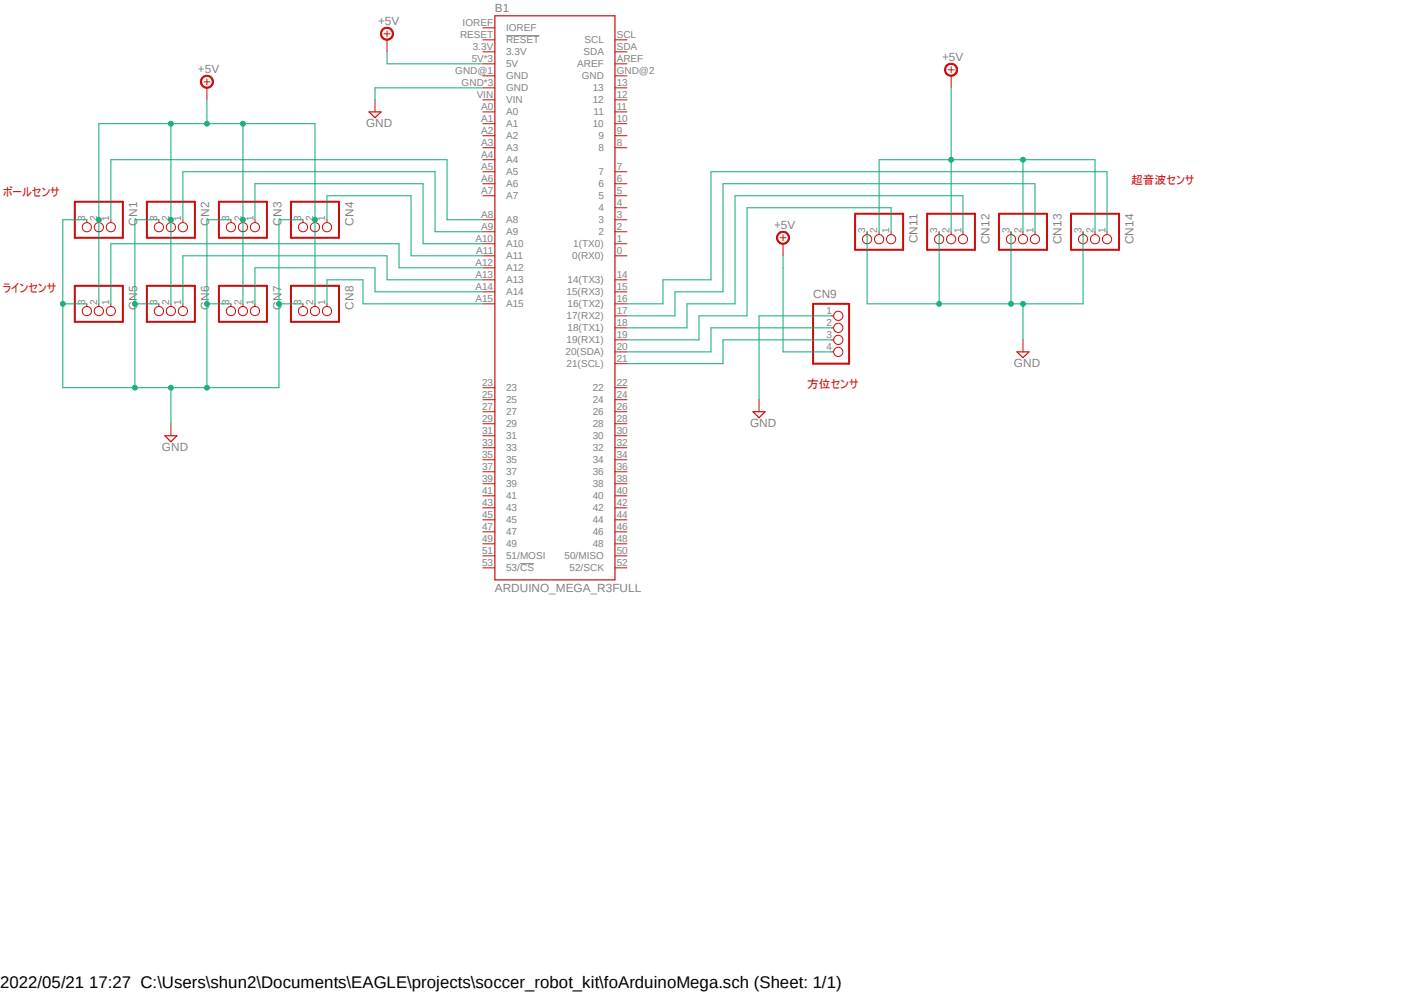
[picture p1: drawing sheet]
<?xml version="1.0" encoding="utf-8"?>
<!DOCTYPE eagle SYSTEM "eagle.dtd">
<!--
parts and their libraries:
SparkFun-Boards: Licensing: Creative Commons ShareAlike 4.0 International - https://creativecommons.org/licenses/by-sa/4.0
-->
<eagle version="9.6.1">
<drawing>
<settings>
<setting alwaysvectorfont="no"/>
<setting verticaltext="up"/>
</settings>
<grid distance="0.1" unitdist="inch" unit="inch" style="lines" multiple="1" display="no" altdistance="0.01" altunitdist="inch" altunit="inch"/>
<schematic xreflabel="%F%N/%S.%C%R" xrefpart="/%S.%C%R">
<libraries>
<library name="SparkFun-Boards">
<symbols>
<symbol name="ARDUINO-MEGA">
<wire x1="-12.7" y1="-63.5" x2="12.7" y2="-63.5" width="0.254" layer="94"/>
<wire x1="12.7" y1="-63.5" x2="12.7" y2="55.88" width="0.254" layer="94"/>
<wire x1="12.7" y1="55.88" x2="-12.7" y2="55.88" width="0.254" layer="94"/>
<wire x1="-12.7" y1="55.88" x2="-12.7" y2="-63.5" width="0.254" layer="94"/>
<text x="-12.7" y="56.642" size="1.778" layer="95">&gt;NAME</text>
<text x="-12.7" y="-66.04" size="1.778" layer="96">&gt;VALUE</text>
<pin name="5V" x="-15.24" y="45.72" length="short"/>
<pin name="!RESET" x="-15.24" y="50.8" length="short"/>
<pin name="A0" x="-15.24" y="35.56" length="short"/>
<pin name="A1" x="-15.24" y="33.02" length="short"/>
<pin name="A2" x="-15.24" y="30.48" length="short"/>
<pin name="A3" x="-15.24" y="27.94" length="short"/>
<pin name="A4" x="-15.24" y="25.4" length="short"/>
<pin name="A5" x="-15.24" y="22.86" length="short"/>
<pin name="A6" x="-15.24" y="20.32" length="short"/>
<pin name="A7" x="-15.24" y="17.78" length="short"/>
<pin name="A8" x="-15.24" y="12.7" length="short"/>
<pin name="A9" x="-15.24" y="10.16" length="short"/>
<pin name="A10" x="-15.24" y="7.62" length="short"/>
<pin name="A11" x="-15.24" y="5.08" length="short"/>
<pin name="A12" x="-15.24" y="2.54" length="short"/>
<pin name="A13" x="-15.24" y="0" length="short"/>
<pin name="A14" x="-15.24" y="-2.54" length="short"/>
<pin name="A15" x="-15.24" y="-5.08" length="short"/>
<pin name="1(TX0)" x="15.24" y="7.62" length="short" rot="R180"/>
<pin name="2" x="15.24" y="10.16" length="short" rot="R180"/>
<pin name="3" x="15.24" y="12.7" length="short" rot="R180"/>
<pin name="4" x="15.24" y="15.24" length="short" rot="R180"/>
<pin name="5" x="15.24" y="17.78" length="short" rot="R180"/>
<pin name="6" x="15.24" y="20.32" length="short" rot="R180"/>
<pin name="7" x="15.24" y="22.86" length="short" rot="R180"/>
<pin name="8" x="15.24" y="27.94" length="short" rot="R180"/>
<pin name="9" x="15.24" y="30.48" length="short" rot="R180"/>
<pin name="10" x="15.24" y="33.02" length="short" rot="R180"/>
<pin name="16(TX2)" x="15.24" y="-5.08" length="short" rot="R180"/>
<pin name="17(RX2)" x="15.24" y="-7.62" length="short" rot="R180"/>
<pin name="18(TX1)" x="15.24" y="-10.16" length="short" rot="R180"/>
<pin name="22" x="15.24" y="-22.86" length="short" rot="R180"/>
<pin name="23" x="-15.24" y="-22.86" length="short"/>
<pin name="24" x="15.24" y="-25.4" length="short" rot="R180"/>
<pin name="25" x="-15.24" y="-25.4" length="short"/>
<pin name="26" x="15.24" y="-27.94" length="short" rot="R180"/>
<pin name="27" x="-15.24" y="-27.94" length="short"/>
<pin name="28" x="15.24" y="-30.48" length="short" rot="R180"/>
<pin name="29" x="-15.24" y="-30.48" length="short"/>
<pin name="30" x="15.24" y="-33.02" length="short" rot="R180"/>
<pin name="31" x="-15.24" y="-33.02" length="short"/>
<pin name="32" x="15.24" y="-35.56" length="short" rot="R180"/>
<pin name="33" x="-15.24" y="-35.56" length="short"/>
<pin name="34" x="15.24" y="-38.1" length="short" rot="R180"/>
<pin name="35" x="-15.24" y="-38.1" length="short"/>
<pin name="36" x="15.24" y="-40.64" length="short" rot="R180"/>
<pin name="37" x="-15.24" y="-40.64" length="short"/>
<pin name="38" x="15.24" y="-43.18" length="short" rot="R180"/>
<pin name="40" x="15.24" y="-45.72" length="short" rot="R180"/>
<pin name="39" x="-15.24" y="-43.18" length="short"/>
<pin name="41" x="-15.24" y="-45.72" length="short"/>
<pin name="42" x="15.24" y="-48.26" length="short" rot="R180"/>
<pin name="43" x="-15.24" y="-48.26" length="short"/>
<pin name="44" x="15.24" y="-50.8" length="short" rot="R180"/>
<pin name="45" x="-15.24" y="-50.8" length="short"/>
<pin name="46" x="15.24" y="-53.34" length="short" rot="R180"/>
<pin name="47" x="-15.24" y="-53.34" length="short"/>
<pin name="48" x="15.24" y="-55.88" length="short" rot="R180"/>
<pin name="11" x="15.24" y="35.56" length="short" rot="R180"/>
<pin name="12" x="15.24" y="38.1" length="short" rot="R180"/>
<pin name="13" x="15.24" y="40.64" length="short" rot="R180"/>
<pin name="15(RX3)" x="15.24" y="-2.54" length="short" rot="R180"/>
<pin name="14(TX3)" x="15.24" y="0" length="short" rot="R180"/>
<pin name="GND" x="-15.24" y="40.64" length="short"/>
<pin name="53/!CS" x="-15.24" y="-60.96" length="short"/>
<pin name="52/SCK" x="15.24" y="-60.96" length="short" rot="R180"/>
<pin name="51/MOSI" x="-15.24" y="-58.42" length="short"/>
<pin name="50/MISO" x="15.24" y="-58.42" length="short" rot="R180"/>
<pin name="49" x="-15.24" y="-55.88" length="short"/>
<pin name="3.3V" x="-15.24" y="48.26" length="short"/>
<pin name="AREF" x="15.24" y="45.72" length="short" rot="R180"/>
<pin name="21(SCL)" x="15.24" y="-17.78" length="short" rot="R180"/>
<pin name="20(SDA)" x="15.24" y="-15.24" length="short" rot="R180"/>
<pin name="19(RX1)" x="15.24" y="-12.7" length="short" rot="R180"/>
<pin name="VIN" x="-15.24" y="38.1" length="short"/>
<pin name="0(RX0)" x="15.24" y="5.08" length="short" rot="R180"/>
<pin name="GND@3" x="15.24" y="43.18" length="short" rot="R180"/>
<pin name="GND@2" x="-15.24" y="43.18" length="short"/>
<pin name="SDA" x="15.24" y="48.26" length="short" rot="R180"/>
<pin name="SCL" x="15.24" y="50.8" length="short" rot="R180"/>
<pin name="IOREF" x="-15.24" y="53.34" length="short"/>
</symbol>
</symbols>
<devicesets>
<deviceset name="ARDUINO_MEGA_R3" prefix="B">
<gates>
<gate name="B1" symbol="ARDUINO-MEGA" x="0" y="0"/>
</gates>
<devices>
<device name="FULL" package="ARDUINO_MEGA_NO_SILK">
<connects>
<connect gate="B1" pin="!RESET" pad="RESET"/>
<connect gate="B1" pin="0(RX0)" pad="0"/>
<connect gate="B1" pin="1(TX0)" pad="1"/>
<connect gate="B1" pin="10" pad="10"/>
<connect gate="B1" pin="11" pad="11"/>
<connect gate="B1" pin="12" pad="12"/>
<connect gate="B1" pin="13" pad="13"/>
<connect gate="B1" pin="14(TX3)" pad="14"/>
<connect gate="B1" pin="15(RX3)" pad="15"/>
<connect gate="B1" pin="16(TX2)" pad="16"/>
<connect gate="B1" pin="17(RX2)" pad="17"/>
<connect gate="B1" pin="18(TX1)" pad="18"/>
<connect gate="B1" pin="19(RX1)" pad="19"/>
<connect gate="B1" pin="2" pad="2"/>
<connect gate="B1" pin="20(SDA)" pad="20"/>
<connect gate="B1" pin="21(SCL)" pad="21"/>
<connect gate="B1" pin="22" pad="22"/>
<connect gate="B1" pin="23" pad="23"/>
<connect gate="B1" pin="24" pad="24"/>
<connect gate="B1" pin="25" pad="25"/>
<connect gate="B1" pin="26" pad="26"/>
<connect gate="B1" pin="27" pad="27"/>
<connect gate="B1" pin="28" pad="28"/>
<connect gate="B1" pin="29" pad="29"/>
<connect gate="B1" pin="3" pad="3"/>
<connect gate="B1" pin="3.3V" pad="3.3V"/>
<connect gate="B1" pin="30" pad="30"/>
<connect gate="B1" pin="31" pad="31"/>
<connect gate="B1" pin="32" pad="32"/>
<connect gate="B1" pin="33" pad="33"/>
<connect gate="B1" pin="34" pad="34"/>
<connect gate="B1" pin="35" pad="35"/>
<connect gate="B1" pin="36" pad="36"/>
<connect gate="B1" pin="37" pad="37"/>
<connect gate="B1" pin="38" pad="38"/>
<connect gate="B1" pin="39" pad="39"/>
<connect gate="B1" pin="4" pad="4"/>
<connect gate="B1" pin="40" pad="40"/>
<connect gate="B1" pin="41" pad="41"/>
<connect gate="B1" pin="42" pad="42"/>
<connect gate="B1" pin="43" pad="43"/>
<connect gate="B1" pin="44" pad="44"/>
<connect gate="B1" pin="45" pad="45"/>
<connect gate="B1" pin="46" pad="46"/>
<connect gate="B1" pin="47" pad="47"/>
<connect gate="B1" pin="48" pad="48"/>
<connect gate="B1" pin="49" pad="49"/>
<connect gate="B1" pin="5" pad="5"/>
<connect gate="B1" pin="50/MISO" pad="50"/>
<connect gate="B1" pin="51/MOSI" pad="51"/>
<connect gate="B1" pin="52/SCK" pad="52"/>
<connect gate="B1" pin="53/!CS" pad="53"/>
<connect gate="B1" pin="5V" pad="5V 5V@1 5V@2"/>
<connect gate="B1" pin="6" pad="6"/>
<connect gate="B1" pin="7" pad="7"/>
<connect gate="B1" pin="8" pad="8"/>
<connect gate="B1" pin="9" pad="9"/>
<connect gate="B1" pin="A0" pad="A0"/>
<connect gate="B1" pin="A1" pad="A1"/>
<connect gate="B1" pin="A10" pad="A10"/>
<connect gate="B1" pin="A11" pad="A11"/>
<connect gate="B1" pin="A12" pad="A12"/>
<connect gate="B1" pin="A13" pad="A13"/>
<connect gate="B1" pin="A14" pad="A14"/>
<connect gate="B1" pin="A15" pad="A15"/>
<connect gate="B1" pin="A2" pad="A2"/>
<connect gate="B1" pin="A3" pad="A3"/>
<connect gate="B1" pin="A4" pad="A4"/>
<connect gate="B1" pin="A5" pad="A5"/>
<connect gate="B1" pin="A6" pad="A6"/>
<connect gate="B1" pin="A7" pad="A7"/>
<connect gate="B1" pin="A8" pad="A8"/>
<connect gate="B1" pin="A9" pad="A9"/>
<connect gate="B1" pin="AREF" pad="AREF"/>
<connect gate="B1" pin="GND" pad="GND GND@3 GND@4" route="any"/>
<connect gate="B1" pin="GND@2" pad="GND@1"/>
<connect gate="B1" pin="GND@3" pad="GND@2"/>
<connect gate="B1" pin="IOREF" pad="IOREF"/>
<connect gate="B1" pin="SCL" pad="SCL"/>
<connect gate="B1" pin="SDA" pad="SDA"/>
<connect gate="B1" pin="VIN" pad="VIN"/>
</connects>
<technologies>
<technology name=""/>
</technologies>
</device>
</devices>
</deviceset>
</devicesets>
</library>
<library name="jst-xh">
<symbols>
<symbol name="CON-1X3">
<wire x1="-3.81" y1="-5.08" x2="3.81" y2="-5.08" width="0.4064" layer="94"/>
<wire x1="3.81" y1="-5.08" x2="3.81" y2="5.08" width="0.4064" layer="94"/>
<wire x1="3.81" y1="5.08" x2="-3.81" y2="5.08" width="0.4064" layer="94"/>
<wire x1="-3.81" y1="5.08" x2="-3.81" y2="-5.08" width="0.4064" layer="94"/>
<text x="-3.81" y="6.35" size="1.778" layer="95">&gt;NAME</text>
<text x="-3.81" y="-7.62" size="1.778" layer="96">&gt;VALUE</text>
<pin name="1" x="0" y="2.54" visible="pad" length="short" direction="pas" function="dot"/>
<pin name="2" x="0" y="0" visible="pad" length="short" direction="pas" function="dot"/>
<pin name="3" x="0" y="-2.54" visible="pad" length="short" direction="pas" function="dot"/>
</symbol>
<symbol name="CON-1X4">
<wire x1="-3.81" y1="-7.62" x2="3.81" y2="-7.62" width="0.4064" layer="94"/>
<wire x1="3.81" y1="-7.62" x2="3.81" y2="5.08" width="0.4064" layer="94"/>
<wire x1="3.81" y1="5.08" x2="-3.81" y2="5.08" width="0.4064" layer="94"/>
<wire x1="-3.81" y1="5.08" x2="-3.81" y2="-7.62" width="0.4064" layer="94"/>
<text x="-3.81" y="6.35" size="1.778" layer="95">&gt;NAME</text>
<text x="-3.81" y="-10.16" size="1.778" layer="96">&gt;VALUE</text>
<pin name="1" x="0" y="2.54" visible="pad" length="short" direction="pas" function="dot"/>
<pin name="2" x="0" y="0" visible="pad" length="short" direction="pas" function="dot"/>
<pin name="3" x="0" y="-2.54" visible="pad" length="short" direction="pas" function="dot"/>
<pin name="4" x="0" y="-5.08" visible="pad" length="short" direction="pas" function="dot"/>
</symbol>
</symbols>
<devicesets>
<deviceset name="B3B-XH-A" prefix="CN" uservalue="yes">
<gates>
<gate name="G$1" symbol="CON-1X3" x="0" y="0"/>
</gates>
<devices>
<device name="" package="B3B-XH-A">
<connects>
<connect gate="G$1" pin="1" pad="1"/>
<connect gate="G$1" pin="2" pad="2"/>
<connect gate="G$1" pin="3" pad="3"/>
</connects>
<technologies>
<technology name=""/>
</technologies>
</device>
</devices>
</deviceset>
<deviceset name="B4B-XH-A" prefix="CN" uservalue="yes">
<gates>
<gate name="G$1" symbol="CON-1X4" x="0" y="0"/>
</gates>
<devices>
<device name="" package="B4B-XH-A">
<connects>
<connect gate="G$1" pin="1" pad="1"/>
<connect gate="G$1" pin="2" pad="2"/>
<connect gate="G$1" pin="3" pad="3"/>
<connect gate="G$1" pin="4" pad="4"/>
</connects>
<technologies>
<technology name=""/>
</technologies>
</device>
</devices>
</deviceset>
</devicesets>
</library>
<library name="supply2">
<symbols>
<symbol name="+05V">
<wire x1="-0.635" y1="1.27" x2="0.635" y2="1.27" width="0.1524" layer="94"/>
<wire x1="0" y1="0.635" x2="0" y2="1.905" width="0.1524" layer="94"/>
<circle x="0" y="1.27" radius="1.27" width="0.254" layer="94"/>
<text x="-1.905" y="3.175" size="1.778" layer="96">&gt;VALUE</text>
<pin name="+5V" x="0" y="-2.54" visible="off" length="short" direction="sup" rot="R90"/>
</symbol>
<symbol name="GND">
<wire x1="-1.27" y1="0" x2="1.27" y2="0" width="0.254" layer="94"/>
<wire x1="1.27" y1="0" x2="0" y2="-1.27" width="0.254" layer="94"/>
<wire x1="0" y1="-1.27" x2="-1.27" y2="0" width="0.254" layer="94"/>
<text x="-1.905" y="-3.175" size="1.778" layer="96">&gt;VALUE</text>
<pin name="GND" x="0" y="2.54" visible="off" length="short" direction="sup" rot="R270"/>
</symbol>
</symbols>
<devicesets>
<deviceset name="+5V" prefix="SUPPLY">
<gates>
<gate name="+5V" symbol="+05V" x="0" y="0"/>
</gates>
<devices>
<device name="">
<technologies>
<technology name=""/>
</technologies>
</device>
</devices>
</deviceset>
<deviceset name="GND" prefix="SUPPLY">
<gates>
<gate name="GND" symbol="GND" x="0" y="0"/>
</gates>
<devices>
<device name="">
<technologies>
<technology name=""/>
</technologies>
</device>
</devices>
</deviceset>
</devicesets>
</library>
</libraries>
<attributes>
</attributes>
<variantdefs>
</variantdefs>
<classes>
<class number="0" name="default" width="0" drill="0">
</class>
</classes>
<parts>
<part name="B1" library="SparkFun-Boards" deviceset="ARDUINO_MEGA_R3" device="FULL"/>
<part name="CN1" library="jst-xh" deviceset="B3B-XH-A" device=""/>
<part name="CN2" library="jst-xh" deviceset="B3B-XH-A" device=""/>
<part name="CN3" library="jst-xh" deviceset="B3B-XH-A" device=""/>
<part name="CN4" library="jst-xh" deviceset="B3B-XH-A" device=""/>
<part name="CN5" library="jst-xh" deviceset="B3B-XH-A" device=""/>
<part name="CN6" library="jst-xh" deviceset="B3B-XH-A" device=""/>
<part name="CN7" library="jst-xh" deviceset="B3B-XH-A" device=""/>
<part name="CN8" library="jst-xh" deviceset="B3B-XH-A" device=""/>
<part name="SUPPLY1" library="supply2" deviceset="+5V" device=""/>
<part name="SUPPLY2" library="supply2" deviceset="GND" device=""/>
<part name="CN9" library="jst-xh" deviceset="B4B-XH-A" device=""/>
<part name="SUPPLY3" library="supply2" deviceset="+5V" device=""/>
<part name="SUPPLY4" library="supply2" deviceset="GND" device=""/>
<part name="CN11" library="jst-xh" deviceset="B3B-XH-A" device=""/>
<part name="CN12" library="jst-xh" deviceset="B3B-XH-A" device=""/>
<part name="CN13" library="jst-xh" deviceset="B3B-XH-A" device=""/>
<part name="CN14" library="jst-xh" deviceset="B3B-XH-A" device=""/>
<part name="SUPPLY5" library="supply2" deviceset="+5V" device=""/>
<part name="SUPPLY6" library="supply2" deviceset="GND" device=""/>
<part name="SUPPLY7" library="supply2" deviceset="+5V" device=""/>
<part name="SUPPLY8" library="supply2" deviceset="GND" device=""/>
</parts>
<sheets>
<sheet>
<plain>
<text x="-45.72" y="58.42" size="1.778" layer="94">ボールセンサ</text>
<text x="-45.72" y="38.1" size="1.778" layer="94">ラインセンサ</text>
<text x="193.04" y="60.96" size="1.778" layer="94">超音波センサ</text>
<text x="124.46" y="17.78" size="1.778" layer="94">方位センサ</text>
</plain>
<instances>
<instance part="B1" gate="B1" x="71.12" y="40.64" smashed="yes">
<attribute name="NAME" x="58.42" y="97.282" size="1.778" layer="95"/>
<attribute name="VALUE" x="58.42" y="-25.4" size="1.778" layer="96"/>
</instance>
<instance part="CN1" gate="G$1" x="-25.4" y="53.34" smashed="yes" rot="R270">
<attribute name="NAME" x="-19.05" y="57.15" size="1.778" layer="95" rot="R270"/>
<attribute name="VALUE" x="-33.02" y="57.15" size="1.778" layer="96" rot="R270"/>
</instance>
<instance part="CN2" gate="G$1" x="-10.16" y="53.34" smashed="yes" rot="R270">
<attribute name="NAME" x="-3.81" y="57.15" size="1.778" layer="95" rot="R270"/>
<attribute name="VALUE" x="-17.78" y="57.15" size="1.778" layer="96" rot="R270"/>
</instance>
<instance part="CN3" gate="G$1" x="5.08" y="53.34" smashed="yes" rot="R270">
<attribute name="NAME" x="11.43" y="57.15" size="1.778" layer="95" rot="R270"/>
<attribute name="VALUE" x="-2.54" y="57.15" size="1.778" layer="96" rot="R270"/>
</instance>
<instance part="CN4" gate="G$1" x="20.32" y="53.34" smashed="yes" rot="R270">
<attribute name="NAME" x="26.67" y="57.15" size="1.778" layer="95" rot="R270"/>
<attribute name="VALUE" x="12.7" y="57.15" size="1.778" layer="96" rot="R270"/>
</instance>
<instance part="CN5" gate="G$1" x="-25.4" y="35.56" smashed="yes" rot="R270">
<attribute name="NAME" x="-19.05" y="39.37" size="1.778" layer="95" rot="R270"/>
<attribute name="VALUE" x="-33.02" y="39.37" size="1.778" layer="96" rot="R270"/>
</instance>
<instance part="CN6" gate="G$1" x="-10.16" y="35.56" smashed="yes" rot="R270">
<attribute name="NAME" x="-3.81" y="39.37" size="1.778" layer="95" rot="R270"/>
<attribute name="VALUE" x="-17.78" y="39.37" size="1.778" layer="96" rot="R270"/>
</instance>
<instance part="CN7" gate="G$1" x="5.08" y="35.56" smashed="yes" rot="R270">
<attribute name="NAME" x="11.43" y="39.37" size="1.778" layer="95" rot="R270"/>
<attribute name="VALUE" x="-2.54" y="39.37" size="1.778" layer="96" rot="R270"/>
</instance>
<instance part="CN8" gate="G$1" x="20.32" y="35.56" smashed="yes" rot="R270">
<attribute name="NAME" x="26.67" y="39.37" size="1.778" layer="95" rot="R270"/>
<attribute name="VALUE" x="12.7" y="39.37" size="1.778" layer="96" rot="R270"/>
</instance>
<instance part="SUPPLY1" gate="+5V" x="-2.54" y="81.28" smashed="yes">
<attribute name="VALUE" x="-4.445" y="84.455" size="1.778" layer="96"/>
</instance>
<instance part="SUPPLY2" gate="GND" x="-10.16" y="7.62" smashed="yes">
<attribute name="VALUE" x="-12.065" y="4.445" size="1.778" layer="96"/>
</instance>
<instance part="CN9" gate="G$1" x="129.54" y="30.48" smashed="yes">
<attribute name="NAME" x="125.73" y="36.83" size="1.778" layer="95"/>
<attribute name="VALUE" x="125.73" y="20.32" size="1.778" layer="96"/>
</instance>
<instance part="SUPPLY3" gate="+5V" x="119.38" y="48.26" smashed="yes">
<attribute name="VALUE" x="117.475" y="51.435" size="1.778" layer="96"/>
</instance>
<instance part="SUPPLY4" gate="GND" x="114.3" y="12.7" smashed="yes">
<attribute name="VALUE" x="112.395" y="9.525" size="1.778" layer="96"/>
</instance>
<instance part="CN11" gate="G$1" x="139.7" y="50.8" smashed="yes" rot="R270">
<attribute name="NAME" x="146.05" y="54.61" size="1.778" layer="95" rot="R270"/>
<attribute name="VALUE" x="132.08" y="54.61" size="1.778" layer="96" rot="R270"/>
</instance>
<instance part="CN12" gate="G$1" x="154.94" y="50.8" smashed="yes" rot="R270">
<attribute name="NAME" x="161.29" y="54.61" size="1.778" layer="95" rot="R270"/>
<attribute name="VALUE" x="147.32" y="54.61" size="1.778" layer="96" rot="R270"/>
</instance>
<instance part="CN13" gate="G$1" x="170.18" y="50.8" smashed="yes" rot="R270">
<attribute name="NAME" x="176.53" y="54.61" size="1.778" layer="95" rot="R270"/>
<attribute name="VALUE" x="162.56" y="54.61" size="1.778" layer="96" rot="R270"/>
</instance>
<instance part="CN14" gate="G$1" x="185.42" y="50.8" smashed="yes" rot="R270">
<attribute name="NAME" x="191.77" y="54.61" size="1.778" layer="95" rot="R270"/>
<attribute name="VALUE" x="177.8" y="54.61" size="1.778" layer="96" rot="R270"/>
</instance>
<instance part="SUPPLY5" gate="+5V" x="154.94" y="83.82" smashed="yes">
<attribute name="VALUE" x="153.035" y="86.995" size="1.778" layer="96"/>
</instance>
<instance part="SUPPLY6" gate="GND" x="170.18" y="25.4" smashed="yes">
<attribute name="VALUE" x="168.275" y="22.225" size="1.778" layer="96"/>
</instance>
<instance part="SUPPLY7" gate="+5V" x="35.56" y="91.44" smashed="yes">
<attribute name="VALUE" x="33.655" y="94.615" size="1.778" layer="96"/>
</instance>
<instance part="SUPPLY8" gate="GND" x="33.02" y="76.2" smashed="yes">
<attribute name="VALUE" x="31.115" y="73.025" size="1.778" layer="96"/>
</instance>
</instances>
<busses>
</busses>
<nets>
<net name="N$1" class="0">
<segment>
<pinref part="CN4" gate="G$1" pin="1"/>
<wire x1="22.86" y1="53.34" x2="22.86" y2="58.42" width="0.1524" layer="91"/>
<wire x1="22.86" y1="58.42" x2="40.64" y2="58.42" width="0.1524" layer="91"/>
<pinref part="B1" gate="B1" pin="A11"/>
<wire x1="55.88" y1="45.72" x2="40.64" y2="45.72" width="0.1524" layer="91"/>
<wire x1="40.64" y1="45.72" x2="40.64" y2="58.42" width="0.1524" layer="91"/>
</segment>
</net>
<net name="N$2" class="0">
<segment>
<pinref part="B1" gate="B1" pin="A10"/>
<wire x1="55.88" y1="48.26" x2="43.18" y2="48.26" width="0.1524" layer="91"/>
<wire x1="43.18" y1="48.26" x2="43.18" y2="60.96" width="0.1524" layer="91"/>
<pinref part="CN3" gate="G$1" pin="1"/>
<wire x1="43.18" y1="60.96" x2="7.62" y2="60.96" width="0.1524" layer="91"/>
<wire x1="7.62" y1="60.96" x2="7.62" y2="53.34" width="0.1524" layer="91"/>
</segment>
</net>
<net name="N$3" class="0">
<segment>
<pinref part="B1" gate="B1" pin="A9"/>
<wire x1="55.88" y1="50.8" x2="45.72" y2="50.8" width="0.1524" layer="91"/>
<wire x1="45.72" y1="50.8" x2="45.72" y2="63.5" width="0.1524" layer="91"/>
<pinref part="CN2" gate="G$1" pin="1"/>
<wire x1="45.72" y1="63.5" x2="-7.62" y2="63.5" width="0.1524" layer="91"/>
<wire x1="-7.62" y1="63.5" x2="-7.62" y2="53.34" width="0.1524" layer="91"/>
</segment>
</net>
<net name="N$4" class="0">
<segment>
<pinref part="B1" gate="B1" pin="A8"/>
<wire x1="55.88" y1="53.34" x2="48.26" y2="53.34" width="0.1524" layer="91"/>
<wire x1="48.26" y1="53.34" x2="48.26" y2="66.04" width="0.1524" layer="91"/>
<pinref part="CN1" gate="G$1" pin="1"/>
<wire x1="48.26" y1="66.04" x2="-22.86" y2="66.04" width="0.1524" layer="91"/>
<wire x1="-22.86" y1="66.04" x2="-22.86" y2="53.34" width="0.1524" layer="91"/>
</segment>
</net>
<net name="N$5" class="0">
<segment>
<pinref part="CN8" gate="G$1" pin="1"/>
<wire x1="22.86" y1="35.56" x2="22.86" y2="40.64" width="0.1524" layer="91"/>
<wire x1="22.86" y1="40.64" x2="30.48" y2="40.64" width="0.1524" layer="91"/>
<wire x1="30.48" y1="40.64" x2="30.48" y2="35.56" width="0.1524" layer="91"/>
<pinref part="B1" gate="B1" pin="A15"/>
<wire x1="30.48" y1="35.56" x2="55.88" y2="35.56" width="0.1524" layer="91"/>
</segment>
</net>
<net name="N$6" class="0">
<segment>
<pinref part="B1" gate="B1" pin="A14"/>
<wire x1="55.88" y1="38.1" x2="33.02" y2="38.1" width="0.1524" layer="91"/>
<wire x1="33.02" y1="38.1" x2="33.02" y2="43.18" width="0.1524" layer="91"/>
<pinref part="CN7" gate="G$1" pin="1"/>
<wire x1="33.02" y1="43.18" x2="7.62" y2="43.18" width="0.1524" layer="91"/>
<wire x1="7.62" y1="43.18" x2="7.62" y2="35.56" width="0.1524" layer="91"/>
</segment>
</net>
<net name="N$7" class="0">
<segment>
<pinref part="B1" gate="B1" pin="A13"/>
<wire x1="55.88" y1="40.64" x2="35.56" y2="40.64" width="0.1524" layer="91"/>
<wire x1="35.56" y1="40.64" x2="35.56" y2="45.72" width="0.1524" layer="91"/>
<pinref part="CN6" gate="G$1" pin="1"/>
<wire x1="35.56" y1="45.72" x2="-7.62" y2="45.72" width="0.1524" layer="91"/>
<wire x1="-7.62" y1="45.72" x2="-7.62" y2="35.56" width="0.1524" layer="91"/>
</segment>
</net>
<net name="N$8" class="0">
<segment>
<pinref part="B1" gate="B1" pin="A12"/>
<wire x1="55.88" y1="43.18" x2="38.1" y2="43.18" width="0.1524" layer="91"/>
<wire x1="38.1" y1="43.18" x2="38.1" y2="48.26" width="0.1524" layer="91"/>
<pinref part="CN5" gate="G$1" pin="1"/>
<wire x1="38.1" y1="48.26" x2="-22.86" y2="48.26" width="0.1524" layer="91"/>
<wire x1="-22.86" y1="48.26" x2="-22.86" y2="35.56" width="0.1524" layer="91"/>
</segment>
</net>
<net name="GND" class="0">
<segment>
<pinref part="CN5" gate="G$1" pin="3"/>
<wire x1="-27.94" y1="35.56" x2="-33.02" y2="35.56" width="0.1524" layer="91"/>
<wire x1="-33.02" y1="35.56" x2="-33.02" y2="17.78" width="0.1524" layer="91"/>
<pinref part="CN6" gate="G$1" pin="3"/>
<wire x1="-12.7" y1="35.56" x2="-17.78" y2="35.56" width="0.1524" layer="91"/>
<wire x1="-17.78" y1="35.56" x2="-17.78" y2="17.78" width="0.1524" layer="91"/>
<wire x1="-33.02" y1="17.78" x2="-17.78" y2="17.78" width="0.1524" layer="91"/>
<pinref part="CN8" gate="G$1" pin="3"/>
<wire x1="17.78" y1="35.56" x2="12.7" y2="35.56" width="0.1524" layer="91"/>
<wire x1="12.7" y1="35.56" x2="12.7" y2="17.78" width="0.1524" layer="91"/>
<pinref part="CN7" gate="G$1" pin="3"/>
<wire x1="2.54" y1="35.56" x2="-2.54" y2="35.56" width="0.1524" layer="91"/>
<wire x1="-2.54" y1="35.56" x2="-2.54" y2="17.78" width="0.1524" layer="91"/>
<wire x1="12.7" y1="17.78" x2="-2.54" y2="17.78" width="0.1524" layer="91"/>
<wire x1="-17.78" y1="17.78" x2="-10.16" y2="17.78" width="0.1524" layer="91"/>
<junction x="-17.78" y="17.78"/>
<junction x="-2.54" y="17.78"/>
<wire x1="-10.16" y1="17.78" x2="-2.54" y2="17.78" width="0.1524" layer="91"/>
<wire x1="-10.16" y1="17.78" x2="-10.16" y2="10.16" width="0.1524" layer="91"/>
<junction x="-10.16" y="17.78"/>
<pinref part="CN1" gate="G$1" pin="3"/>
<wire x1="-27.94" y1="53.34" x2="-33.02" y2="53.34" width="0.1524" layer="91"/>
<wire x1="-33.02" y1="53.34" x2="-33.02" y2="35.56" width="0.1524" layer="91"/>
<junction x="-33.02" y="35.56"/>
<pinref part="CN2" gate="G$1" pin="3"/>
<wire x1="-12.7" y1="53.34" x2="-17.78" y2="53.34" width="0.1524" layer="91"/>
<wire x1="-17.78" y1="53.34" x2="-17.78" y2="35.56" width="0.1524" layer="91"/>
<junction x="-17.78" y="35.56"/>
<pinref part="CN3" gate="G$1" pin="3"/>
<wire x1="2.54" y1="53.34" x2="-2.54" y2="53.34" width="0.1524" layer="91"/>
<wire x1="-2.54" y1="53.34" x2="-2.54" y2="35.56" width="0.1524" layer="91"/>
<junction x="-2.54" y="35.56"/>
<pinref part="CN4" gate="G$1" pin="3"/>
<wire x1="17.78" y1="53.34" x2="12.7" y2="53.34" width="0.1524" layer="91"/>
<wire x1="12.7" y1="53.34" x2="12.7" y2="35.56" width="0.1524" layer="91"/>
<junction x="12.7" y="35.56"/>
<pinref part="SUPPLY2" gate="GND" pin="GND"/>
</segment>
<segment>
<pinref part="CN9" gate="G$1" pin="1"/>
<wire x1="129.54" y1="33.02" x2="114.3" y2="33.02" width="0.1524" layer="91"/>
<wire x1="114.3" y1="33.02" x2="114.3" y2="15.24" width="0.1524" layer="91"/>
<pinref part="SUPPLY4" gate="GND" pin="GND"/>
</segment>
<segment>
<wire x1="137.16" y1="35.56" x2="152.4" y2="35.56" width="0.1524" layer="91"/>
<wire x1="152.4" y1="35.56" x2="167.64" y2="35.56" width="0.1524" layer="91"/>
<wire x1="167.64" y1="35.56" x2="170.18" y2="35.56" width="0.1524" layer="91"/>
<wire x1="170.18" y1="35.56" x2="182.88" y2="35.56" width="0.1524" layer="91"/>
<pinref part="SUPPLY6" gate="GND" pin="GND"/>
<wire x1="170.18" y1="27.94" x2="170.18" y2="35.56" width="0.1524" layer="91"/>
<junction x="170.18" y="35.56"/>
<pinref part="CN11" gate="G$1" pin="3"/>
<wire x1="137.16" y1="50.8" x2="137.16" y2="35.56" width="0.1524" layer="91"/>
<pinref part="CN12" gate="G$1" pin="3"/>
<wire x1="152.4" y1="50.8" x2="152.4" y2="35.56" width="0.1524" layer="91"/>
<junction x="152.4" y="35.56"/>
<pinref part="CN13" gate="G$1" pin="3"/>
<wire x1="167.64" y1="50.8" x2="167.64" y2="35.56" width="0.1524" layer="91"/>
<junction x="167.64" y="35.56"/>
<pinref part="CN14" gate="G$1" pin="3"/>
<wire x1="182.88" y1="50.8" x2="182.88" y2="35.56" width="0.1524" layer="91"/>
</segment>
<segment>
<pinref part="B1" gate="B1" pin="GND"/>
<pinref part="SUPPLY8" gate="GND" pin="GND"/>
<wire x1="55.88" y1="81.28" x2="33.02" y2="81.28" width="0.1524" layer="91"/>
<wire x1="33.02" y1="81.28" x2="33.02" y2="78.74" width="0.1524" layer="91"/>
</segment>
</net>
<net name="+5V" class="0">
<segment>
<pinref part="CN6" gate="G$1" pin="2"/>
<pinref part="CN2" gate="G$1" pin="2"/>
<wire x1="-10.16" y1="35.56" x2="-10.16" y2="53.34" width="0.1524" layer="91"/>
<wire x1="-10.16" y1="53.34" x2="-10.16" y2="73.66" width="0.1524" layer="91"/>
<junction x="-10.16" y="53.34"/>
<pinref part="CN8" gate="G$1" pin="2"/>
<pinref part="CN4" gate="G$1" pin="2"/>
<wire x1="20.32" y1="35.56" x2="20.32" y2="53.34" width="0.1524" layer="91"/>
<wire x1="20.32" y1="53.34" x2="20.32" y2="73.66" width="0.1524" layer="91"/>
<junction x="20.32" y="53.34"/>
<pinref part="CN5" gate="G$1" pin="2"/>
<pinref part="CN1" gate="G$1" pin="2"/>
<wire x1="-25.4" y1="35.56" x2="-25.4" y2="53.34" width="0.1524" layer="91"/>
<wire x1="-25.4" y1="53.34" x2="-25.4" y2="73.66" width="0.1524" layer="91"/>
<junction x="-25.4" y="53.34"/>
<wire x1="20.32" y1="73.66" x2="5.08" y2="73.66" width="0.1524" layer="91"/>
<junction x="-10.16" y="73.66"/>
<wire x1="5.08" y1="73.66" x2="-2.54" y2="73.66" width="0.1524" layer="91"/>
<wire x1="-2.54" y1="73.66" x2="-10.16" y2="73.66" width="0.1524" layer="91"/>
<wire x1="-10.16" y1="73.66" x2="-25.4" y2="73.66" width="0.1524" layer="91"/>
<pinref part="CN7" gate="G$1" pin="2"/>
<pinref part="CN3" gate="G$1" pin="2"/>
<wire x1="5.08" y1="35.56" x2="5.08" y2="53.34" width="0.1524" layer="91"/>
<wire x1="5.08" y1="53.34" x2="5.08" y2="73.66" width="0.1524" layer="91"/>
<junction x="5.08" y="53.34"/>
<junction x="5.08" y="73.66"/>
<wire x1="-2.54" y1="73.66" x2="-2.54" y2="78.74" width="0.1524" layer="91"/>
<junction x="-2.54" y="73.66"/>
<pinref part="SUPPLY1" gate="+5V" pin="+5V"/>
</segment>
<segment>
<pinref part="CN9" gate="G$1" pin="4"/>
<wire x1="129.54" y1="25.4" x2="119.38" y2="25.4" width="0.1524" layer="91"/>
<wire x1="119.38" y1="25.4" x2="119.38" y2="43.18" width="0.1524" layer="91"/>
<wire x1="119.38" y1="45.72" x2="119.38" y2="43.18" width="0.1524" layer="91"/>
<pinref part="SUPPLY3" gate="+5V" pin="+5V"/>
</segment>
<segment>
<pinref part="CN14" gate="G$1" pin="2"/>
<wire x1="185.42" y1="50.8" x2="185.42" y2="66.04" width="0.1524" layer="91"/>
<wire x1="185.42" y1="66.04" x2="170.18" y2="66.04" width="0.1524" layer="91"/>
<pinref part="CN13" gate="G$1" pin="2"/>
<wire x1="170.18" y1="66.04" x2="170.18" y2="50.8" width="0.1524" layer="91"/>
<pinref part="CN11" gate="G$1" pin="2"/>
<wire x1="139.7" y1="50.8" x2="139.7" y2="66.04" width="0.1524" layer="91"/>
<wire x1="139.7" y1="66.04" x2="154.94" y2="66.04" width="0.1524" layer="91"/>
<pinref part="CN12" gate="G$1" pin="2"/>
<wire x1="154.94" y1="66.04" x2="154.94" y2="50.8" width="0.1524" layer="91"/>
<wire x1="170.18" y1="66.04" x2="154.94" y2="66.04" width="0.1524" layer="91"/>
<junction x="170.18" y="66.04"/>
<junction x="154.94" y="66.04"/>
<pinref part="SUPPLY5" gate="+5V" pin="+5V"/>
<wire x1="154.94" y1="81.28" x2="154.94" y2="66.04" width="0.1524" layer="91"/>
</segment>
<segment>
<pinref part="SUPPLY7" gate="+5V" pin="+5V"/>
<pinref part="B1" gate="B1" pin="5V"/>
<wire x1="35.56" y1="88.9" x2="35.56" y2="86.36" width="0.1524" layer="91"/>
<wire x1="35.56" y1="86.36" x2="55.88" y2="86.36" width="0.1524" layer="91"/>
</segment>
</net>
<net name="N$9" class="0">
<segment>
<pinref part="B1" gate="B1" pin="21(SCL)"/>
<wire x1="86.36" y1="22.86" x2="106.68" y2="22.86" width="0.1524" layer="91"/>
<wire x1="106.68" y1="22.86" x2="106.68" y2="27.94" width="0.1524" layer="91"/>
<pinref part="CN9" gate="G$1" pin="3"/>
<wire x1="106.68" y1="27.94" x2="129.54" y2="27.94" width="0.1524" layer="91"/>
</segment>
</net>
<net name="N$10" class="0">
<segment>
<pinref part="B1" gate="B1" pin="20(SDA)"/>
<wire x1="86.36" y1="25.4" x2="104.14" y2="25.4" width="0.1524" layer="91"/>
<wire x1="104.14" y1="25.4" x2="104.14" y2="30.48" width="0.1524" layer="91"/>
<pinref part="CN9" gate="G$1" pin="2"/>
<wire x1="104.14" y1="30.48" x2="129.54" y2="30.48" width="0.1524" layer="91"/>
</segment>
</net>
<net name="N$13" class="0">
<segment>
<wire x1="142.24" y1="55.88" x2="111.76" y2="55.88" width="0.1524" layer="91"/>
<wire x1="111.76" y1="55.88" x2="111.76" y2="33.02" width="0.1524" layer="91"/>
<pinref part="B1" gate="B1" pin="19(RX1)"/>
<wire x1="86.36" y1="27.94" x2="101.6" y2="27.94" width="0.1524" layer="91"/>
<wire x1="101.6" y1="27.94" x2="101.6" y2="33.02" width="0.1524" layer="91"/>
<wire x1="101.6" y1="33.02" x2="111.76" y2="33.02" width="0.1524" layer="91"/>
<pinref part="CN11" gate="G$1" pin="1"/>
<wire x1="142.24" y1="55.88" x2="142.24" y2="50.8" width="0.1524" layer="91"/>
</segment>
</net>
<net name="N$14" class="0">
<segment>
<wire x1="109.22" y1="35.56" x2="109.22" y2="58.42" width="0.1524" layer="91"/>
<wire x1="109.22" y1="58.42" x2="157.48" y2="58.42" width="0.1524" layer="91"/>
<wire x1="109.22" y1="35.56" x2="99.06" y2="35.56" width="0.1524" layer="91"/>
<wire x1="99.06" y1="35.56" x2="99.06" y2="30.48" width="0.1524" layer="91"/>
<pinref part="B1" gate="B1" pin="18(TX1)"/>
<wire x1="99.06" y1="30.48" x2="86.36" y2="30.48" width="0.1524" layer="91"/>
<pinref part="CN12" gate="G$1" pin="1"/>
<wire x1="157.48" y1="58.42" x2="157.48" y2="50.8" width="0.1524" layer="91"/>
</segment>
</net>
<net name="N$11" class="0">
<segment>
<wire x1="172.72" y1="60.96" x2="106.68" y2="60.96" width="0.1524" layer="91"/>
<wire x1="106.68" y1="60.96" x2="106.68" y2="38.1" width="0.1524" layer="91"/>
<pinref part="B1" gate="B1" pin="17(RX2)"/>
<wire x1="86.36" y1="33.02" x2="96.52" y2="33.02" width="0.1524" layer="91"/>
<wire x1="96.52" y1="33.02" x2="96.52" y2="38.1" width="0.1524" layer="91"/>
<wire x1="96.52" y1="38.1" x2="106.68" y2="38.1" width="0.1524" layer="91"/>
<pinref part="CN13" gate="G$1" pin="1"/>
<wire x1="172.72" y1="60.96" x2="172.72" y2="50.8" width="0.1524" layer="91"/>
</segment>
</net>
<net name="N$12" class="0">
<segment>
<wire x1="104.14" y1="40.64" x2="104.14" y2="63.5" width="0.1524" layer="91"/>
<wire x1="104.14" y1="63.5" x2="187.96" y2="63.5" width="0.1524" layer="91"/>
<wire x1="104.14" y1="40.64" x2="93.98" y2="40.64" width="0.1524" layer="91"/>
<wire x1="93.98" y1="40.64" x2="93.98" y2="35.56" width="0.1524" layer="91"/>
<pinref part="B1" gate="B1" pin="16(TX2)"/>
<wire x1="93.98" y1="35.56" x2="86.36" y2="35.56" width="0.1524" layer="91"/>
<pinref part="CN14" gate="G$1" pin="1"/>
<wire x1="187.96" y1="63.5" x2="187.96" y2="50.8" width="0.1524" layer="91"/>
</segment>
</net>
</nets>
</sheet>
</sheets>
</schematic>
</drawing>
<compatibility>
<note version="8.2" severity="warning">
Since Version 8.2, EAGLE supports online libraries. The ids
of those online libraries will not be understood (or retained)
with this version.
</note>
<note version="8.3" severity="warning">
Since Version 8.3, EAGLE supports URNs for individual library
assets (packages, symbols, and devices). The URNs of those assets
will not be understood (or retained) with this version.
</note>
</compatibility>
</eagle>
